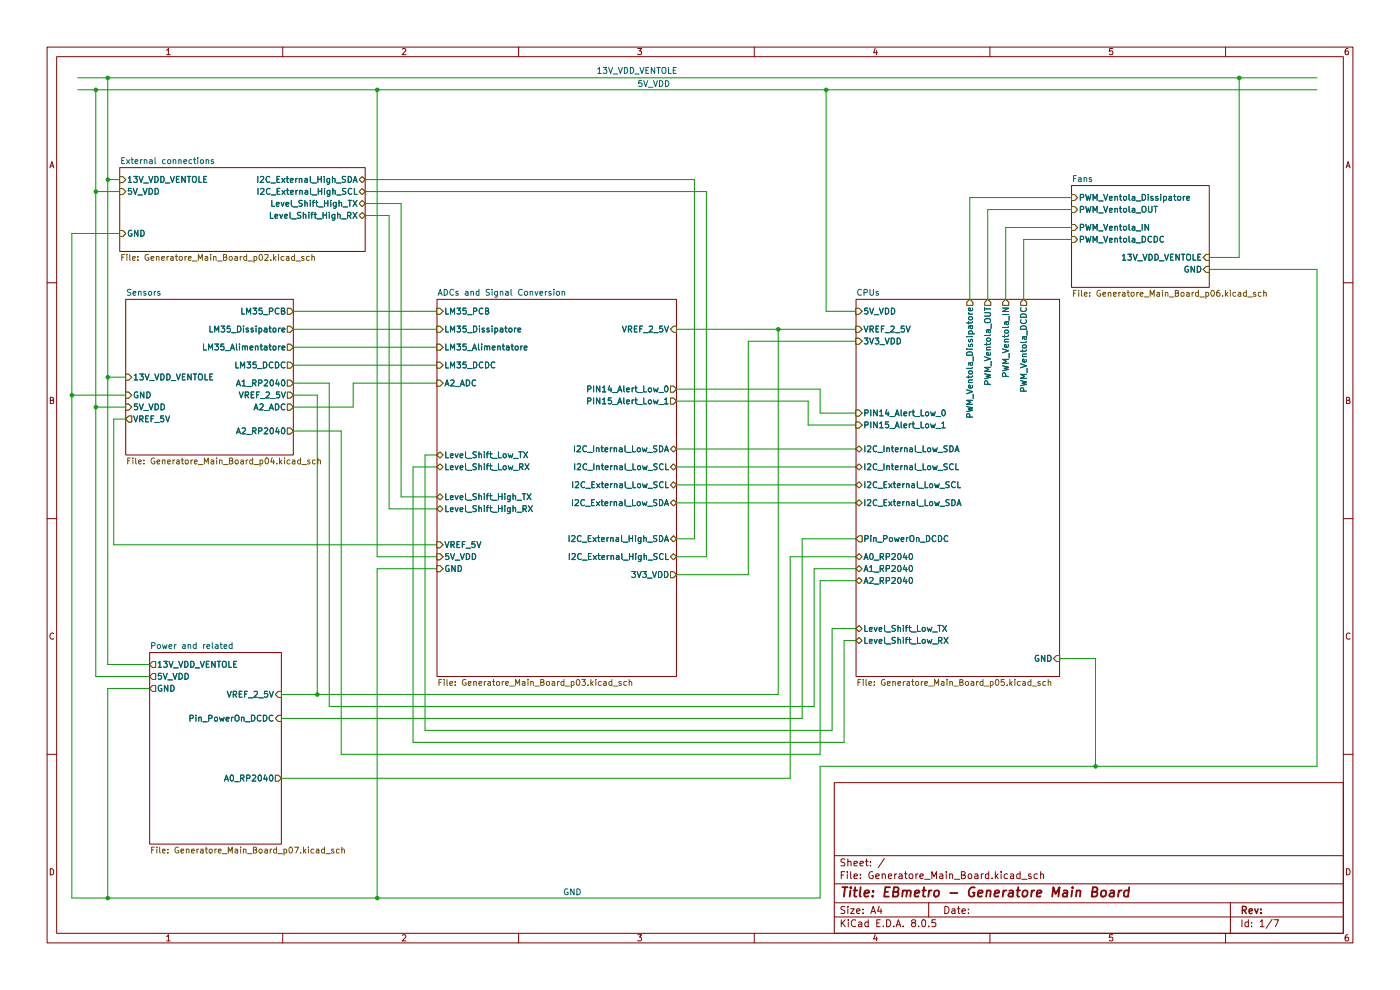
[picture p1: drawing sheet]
(kicad_sch
 (version 20231120)
 (generator "eeschema")
 (generator_version "8.0")
 (paper "A4")
 (title_block
  (title "EBmetro - Generatore Main Board"))
 (lib_symbols)
 (junction
  (at 80.01 190.5)
  (diameter 0)
  (color 0 0 0 0))
 (junction
  (at 20.32 40.64)
  (diameter 0)
  (color 0 0 0 0))
 (junction
  (at 80.01 19.05)
  (diameter 0)
  (color 0 0 0 0))
 (junction
  (at 22.86 16.51)
  (diameter 0)
  (color 0 0 0 0))
 (junction
  (at 20.32 19.05)
  (diameter 0)
  (color 0 0 0 0))
 (junction
  (at 22.86 80.01)
  (diameter 0)
  (color 0 0 0 0))
 (junction
  (at 232.41 162.56)
  (diameter 0)
  (color 0 0 0 0))
 (junction
  (at 22.86 190.5)
  (diameter 0)
  (color 0 0 0 0))
 (junction
  (at 165.1 69.85)
  (diameter 0)
  (color 0 0 0 0))
 (junction
  (at 67.31 147.32)
  (diameter 0)
  (color 0 0 0 0))
 (junction
  (at 20.32 86.36)
  (diameter 0)
  (color 0 0 0 0))
 (junction
  (at 262.89 16.51)
  (diameter 0)
  (color 0 0 0 0))
 (junction
  (at 22.86 38.1)
  (diameter 0)
  (color 0 0 0 0))
 (junction
  (at 15.24 83.82)
  (diameter 0)
  (color 0 0 0 0))
 (junction
  (at 175.26 19.05)
  (diameter 0)
  (color 0 0 0 0))
 (wire
  (pts (xy 143.51 99.06) (xy 181.61 99.06))
  (stroke (width 0) (type default)))
 (wire
  (pts (xy 179.07 157.48) (xy 179.07 135.89))
  (stroke (width 0) (type default)))
 (wire
  (pts (xy 15.24 49.53) (xy 15.24 83.82))
  (stroke (width 0) (type default)))
 (wire
  (pts (xy 158.75 121.92) (xy 143.51 121.92))
  (stroke (width 0) (type default)))
 (wire
  (pts (xy 87.63 99.06) (xy 87.63 157.48))
  (stroke (width 0) (type default)))
 (wire
  (pts (xy 22.86 146.05) (xy 22.86 190.5))
  (stroke (width 0) (type default)))
 (wire
  (pts (xy 80.01 190.5) (xy 173.99 190.5))
  (stroke (width 0) (type default)))
 (wire
  (pts (xy 171.45 90.17) (xy 171.45 85.09))
  (stroke (width 0) (type default)))
 (wire
  (pts (xy 175.26 66.04) (xy 175.26 19.05))
  (stroke (width 0) (type default)))
 (wire
  (pts (xy 62.23 66.04) (xy 92.71 66.04))
  (stroke (width 0) (type default)))
 (wire
  (pts (xy 59.69 147.32) (xy 67.31 147.32))
  (stroke (width 0) (type default)))
 (wire
  (pts (xy 92.71 118.11) (xy 80.01 118.11))
  (stroke (width 0) (type default)))
 (wire
  (pts (xy 256.54 57.15) (xy 279.4 57.15))
  (stroke (width 0) (type default)))
 (wire
  (pts (xy 77.47 40.64) (xy 149.86 40.64))
  (stroke (width 0) (type default)))
 (wire
  (pts (xy 181.61 90.17) (xy 171.45 90.17))
  (stroke (width 0) (type default)))
 (wire
  (pts (xy 90.17 96.52) (xy 92.71 96.52))
  (stroke (width 0) (type default)))
 (wire
  (pts (xy 172.72 120.65) (xy 181.61 120.65))
  (stroke (width 0) (type default)))
 (wire
  (pts (xy 227.33 50.8) (xy 217.17 50.8))
  (stroke (width 0) (type default)))
 (wire
  (pts (xy 67.31 83.82) (xy 67.31 147.32))
  (stroke (width 0) (type default)))
 (wire
  (pts (xy 62.23 69.85) (xy 92.71 69.85))
  (stroke (width 0) (type default)))
 (wire
  (pts (xy 217.17 50.8) (xy 217.17 63.5))
  (stroke (width 0) (type default)))
 (wire
  (pts (xy 167.64 118.11) (xy 181.61 118.11))
  (stroke (width 0) (type default)))
 (wire
  (pts (xy 205.74 63.5) (xy 205.74 41.91))
  (stroke (width 0) (type default)))
 (wire
  (pts (xy 143.51 69.85) (xy 165.1 69.85))
  (stroke (width 0) (type default)))
 (wire
  (pts (xy 20.32 86.36) (xy 20.32 40.64))
  (stroke (width 0) (type default)))
 (wire
  (pts (xy 80.01 19.05) (xy 175.26 19.05))
  (stroke (width 0) (type default)))
 (wire
  (pts (xy 92.71 120.65) (xy 80.01 120.65))
  (stroke (width 0) (type default)))
 (wire
  (pts (xy 262.89 16.51) (xy 279.4 16.51))
  (stroke (width 0) (type default)))
 (wire
  (pts (xy 181.61 114.3) (xy 170.18 114.3))
  (stroke (width 0) (type default)))
 (wire
  (pts (xy 15.24 190.5) (xy 22.86 190.5))
  (stroke (width 0) (type default)))
 (wire
  (pts (xy 15.24 83.82) (xy 15.24 190.5))
  (stroke (width 0) (type default)))
 (wire
  (pts (xy 31.75 140.97) (xy 22.86 140.97))
  (stroke (width 0) (type default)))
 (wire
  (pts (xy 20.32 143.51) (xy 20.32 86.36))
  (stroke (width 0) (type default)))
 (wire
  (pts (xy 62.23 77.47) (xy 92.71 77.47))
  (stroke (width 0) (type default)))
 (wire
  (pts (xy 31.75 146.05) (xy 22.86 146.05))
  (stroke (width 0) (type default)))
 (wire
  (pts (xy 16.51 16.51) (xy 22.86 16.51))
  (stroke (width 0) (type default)))
 (wire
  (pts (xy 158.75 72.39) (xy 158.75 121.92))
  (stroke (width 0) (type default)))
 (wire
  (pts (xy 22.86 80.01) (xy 22.86 38.1))
  (stroke (width 0) (type default)))
 (wire
  (pts (xy 173.99 190.5) (xy 173.99 162.56))
  (stroke (width 0) (type default)))
 (wire
  (pts (xy 26.67 86.36) (xy 20.32 86.36))
  (stroke (width 0) (type default)))
 (wire
  (pts (xy 62.23 73.66) (xy 92.71 73.66))
  (stroke (width 0) (type default)))
 (wire
  (pts (xy 31.75 143.51) (xy 20.32 143.51))
  (stroke (width 0) (type default)))
 (wire
  (pts (xy 80.01 118.11) (xy 80.01 19.05))
  (stroke (width 0) (type default)))
 (wire
  (pts (xy 232.41 162.56) (xy 279.4 162.56))
  (stroke (width 0) (type default)))
 (wire
  (pts (xy 173.99 123.19) (xy 173.99 160.02))
  (stroke (width 0) (type default)))
 (wire
  (pts (xy 181.61 72.39) (xy 158.75 72.39))
  (stroke (width 0) (type default)))
 (wire
  (pts (xy 181.61 66.04) (xy 175.26 66.04))
  (stroke (width 0) (type default)))
 (wire
  (pts (xy 149.86 40.64) (xy 149.86 118.11))
  (stroke (width 0) (type default)))
 (wire
  (pts (xy 24.13 88.9) (xy 26.67 88.9))
  (stroke (width 0) (type default)))
 (wire
  (pts (xy 173.99 162.56) (xy 232.41 162.56))
  (stroke (width 0) (type default)))
 (wire
  (pts (xy 72.39 160.02) (xy 72.39 91.44))
  (stroke (width 0) (type default)))
 (wire
  (pts (xy 25.4 38.1) (xy 22.86 38.1))
  (stroke (width 0) (type default)))
 (wire
  (pts (xy 172.72 149.86) (xy 172.72 120.65))
  (stroke (width 0) (type default)))
 (wire
  (pts (xy 143.51 85.09) (xy 171.45 85.09))
  (stroke (width 0) (type default)))
 (wire
  (pts (xy 92.71 107.95) (xy 82.55 107.95))
  (stroke (width 0) (type default)))
 (wire
  (pts (xy 22.86 38.1) (xy 22.86 16.51))
  (stroke (width 0) (type default)))
 (wire
  (pts (xy 279.4 57.15) (xy 279.4 162.56))
  (stroke (width 0) (type default)))
 (wire
  (pts (xy 173.99 82.55) (xy 143.51 82.55))
  (stroke (width 0) (type default)))
 (wire
  (pts (xy 232.41 139.7) (xy 232.41 162.56))
  (stroke (width 0) (type default)))
 (wire
  (pts (xy 213.36 48.26) (xy 227.33 48.26))
  (stroke (width 0) (type default)))
 (wire
  (pts (xy 92.71 99.06) (xy 87.63 99.06))
  (stroke (width 0) (type default)))
 (wire
  (pts (xy 25.4 49.53) (xy 15.24 49.53))
  (stroke (width 0) (type default)))
 (wire
  (pts (xy 176.53 133.35) (xy 176.53 154.94))
  (stroke (width 0) (type default)))
 (wire
  (pts (xy 143.51 95.25) (xy 181.61 95.25))
  (stroke (width 0) (type default)))
 (wire
  (pts (xy 170.18 152.4) (xy 59.69 152.4))
  (stroke (width 0) (type default)))
 (wire
  (pts (xy 173.99 160.02) (xy 72.39 160.02))
  (stroke (width 0) (type default)))
 (wire
  (pts (xy 165.1 147.32) (xy 165.1 69.85))
  (stroke (width 0) (type default)))
 (wire
  (pts (xy 170.18 114.3) (xy 170.18 152.4))
  (stroke (width 0) (type default)))
 (wire
  (pts (xy 149.86 118.11) (xy 143.51 118.11))
  (stroke (width 0) (type default)))
 (wire
  (pts (xy 176.53 154.94) (xy 90.17 154.94))
  (stroke (width 0) (type default)))
 (wire
  (pts (xy 69.85 149.86) (xy 172.72 149.86))
  (stroke (width 0) (type default)))
 (wire
  (pts (xy 179.07 135.89) (xy 181.61 135.89))
  (stroke (width 0) (type default)))
 (wire
  (pts (xy 67.31 147.32) (xy 165.1 147.32))
  (stroke (width 0) (type default)))
 (wire
  (pts (xy 82.55 45.72) (xy 82.55 107.95))
  (stroke (width 0) (type default)))
 (wire
  (pts (xy 181.61 123.19) (xy 173.99 123.19))
  (stroke (width 0) (type default)))
 (wire
  (pts (xy 224.79 139.7) (xy 232.41 139.7))
  (stroke (width 0) (type default)))
 (wire
  (pts (xy 256.54 54.61) (xy 262.89 54.61))
  (stroke (width 0) (type default)))
 (wire
  (pts (xy 143.51 102.87) (xy 181.61 102.87))
  (stroke (width 0) (type default)))
 (wire
  (pts (xy 20.32 40.64) (xy 20.32 19.05))
  (stroke (width 0) (type default)))
 (wire
  (pts (xy 20.32 19.05) (xy 80.01 19.05))
  (stroke (width 0) (type default)))
 (wire
  (pts (xy 24.13 115.57) (xy 24.13 88.9))
  (stroke (width 0) (type default)))
 (wire
  (pts (xy 80.01 120.65) (xy 80.01 190.5))
  (stroke (width 0) (type default)))
 (wire
  (pts (xy 85.09 43.18) (xy 85.09 105.41))
  (stroke (width 0) (type default)))
 (wire
  (pts (xy 205.74 41.91) (xy 227.33 41.91))
  (stroke (width 0) (type default)))
 (wire
  (pts (xy 62.23 91.44) (xy 72.39 91.44))
  (stroke (width 0) (type default)))
 (wire
  (pts (xy 59.69 165.1) (xy 167.64 165.1))
  (stroke (width 0) (type default)))
 (wire
  (pts (xy 147.32 38.1) (xy 77.47 38.1))
  (stroke (width 0) (type default)))
 (wire
  (pts (xy 74.93 86.36) (xy 74.93 81.28))
  (stroke (width 0) (type default)))
 (wire
  (pts (xy 87.63 157.48) (xy 179.07 157.48))
  (stroke (width 0) (type default)))
 (wire
  (pts (xy 181.61 87.63) (xy 173.99 87.63))
  (stroke (width 0) (type default)))
 (wire
  (pts (xy 16.51 19.05) (xy 20.32 19.05))
  (stroke (width 0) (type default)))
 (wire
  (pts (xy 85.09 105.41) (xy 92.71 105.41))
  (stroke (width 0) (type default)))
 (wire
  (pts (xy 77.47 45.72) (xy 82.55 45.72))
  (stroke (width 0) (type default)))
 (wire
  (pts (xy 143.51 114.3) (xy 147.32 114.3))
  (stroke (width 0) (type default)))
 (wire
  (pts (xy 15.24 83.82) (xy 26.67 83.82))
  (stroke (width 0) (type default)))
 (wire
  (pts (xy 167.64 165.1) (xy 167.64 118.11))
  (stroke (width 0) (type default)))
 (wire
  (pts (xy 74.93 81.28) (xy 92.71 81.28))
  (stroke (width 0) (type default)))
 (wire
  (pts (xy 213.36 63.5) (xy 213.36 48.26))
  (stroke (width 0) (type default)))
 (wire
  (pts (xy 165.1 69.85) (xy 181.61 69.85))
  (stroke (width 0) (type default)))
 (wire
  (pts (xy 62.23 86.36) (xy 74.93 86.36))
  (stroke (width 0) (type default)))
 (wire
  (pts (xy 77.47 43.18) (xy 85.09 43.18))
  (stroke (width 0) (type default)))
 (wire
  (pts (xy 209.55 44.45) (xy 227.33 44.45))
  (stroke (width 0) (type default)))
 (wire
  (pts (xy 22.86 16.51) (xy 262.89 16.51))
  (stroke (width 0) (type default)))
 (wire
  (pts (xy 175.26 19.05) (xy 279.4 19.05))
  (stroke (width 0) (type default)))
 (wire
  (pts (xy 147.32 114.3) (xy 147.32 38.1))
  (stroke (width 0) (type default)))
 (wire
  (pts (xy 262.89 54.61) (xy 262.89 16.51))
  (stroke (width 0) (type default)))
 (wire
  (pts (xy 25.4 40.64) (xy 20.32 40.64))
  (stroke (width 0) (type default)))
 (wire
  (pts (xy 173.99 87.63) (xy 173.99 82.55))
  (stroke (width 0) (type default)))
 (wire
  (pts (xy 90.17 154.94) (xy 90.17 96.52))
  (stroke (width 0) (type default)))
 (wire
  (pts (xy 62.23 83.82) (xy 67.31 83.82))
  (stroke (width 0) (type default)))
 (wire
  (pts (xy 143.51 106.68) (xy 181.61 106.68))
  (stroke (width 0) (type default)))
 (wire
  (pts (xy 92.71 115.57) (xy 24.13 115.57))
  (stroke (width 0) (type default)))
 (wire
  (pts (xy 26.67 80.01) (xy 22.86 80.01))
  (stroke (width 0) (type default)))
 (wire
  (pts (xy 22.86 190.5) (xy 80.01 190.5))
  (stroke (width 0) (type default)))
 (wire
  (pts (xy 62.23 81.28) (xy 69.85 81.28))
  (stroke (width 0) (type default)))
 (wire
  (pts (xy 209.55 63.5) (xy 209.55 44.45))
  (stroke (width 0) (type default)))
 (wire
  (pts (xy 69.85 81.28) (xy 69.85 149.86))
  (stroke (width 0) (type default)))
 (wire
  (pts (xy 22.86 140.97) (xy 22.86 80.01))
  (stroke (width 0) (type default)))
 (wire
  (pts (xy 181.61 133.35) (xy 176.53 133.35))
  (stroke (width 0) (type default)))
 (text "13V_VDD_VENTOLE"
  (exclude_from_sim no)
  (at 135.128 15.24 0)
  (effects (font (size 1.27 1.27))))
 (text "GND"
  (exclude_from_sim no)
  (at 121.412 189.484 0)
  (effects (font (size 1.27 1.27))))
 (text "5V_VDD"
  (exclude_from_sim no)
  (at 138.684 18.034 0)
  (effects (font (size 1.27 1.27))))
 (sheet
  (at 26.67 63.5)
  (size 35.56 33.02)
  (fields_autoplaced yes)
  (stroke (width 0.1524) (type solid))
  (fill (color 0 0 0 0.0000))
  (property "Sheetname" "Sensors" (at 26.67 62.7884 0) (effects (font (size 1.27 1.27)) (justify left bottom)))
  (property "Sheetfile" "Generatore_Main_Board_p04.kicad_sch" (at 26.67 97.1046 0) (effects (font (size 1.27 1.27)) (justify left top)))
  (pin "LM35_PCB" output (at 62.23 66.04 0) (effects (font (size 1.27 1.27)) (justify right)))
  (pin "LM35_Dissipatore" output (at 62.23 69.85 0) (effects (font (size 1.27 1.27)) (justify right)))
  (pin "LM35_Alimentatore" output (at 62.23 73.66 0) (effects (font (size 1.27 1.27)) (justify right)))
  (pin "LM35_DCDC" output (at 62.23 77.47 0) (effects (font (size 1.27 1.27)) (justify right)))
  (pin "A1_RP2040" output (at 62.23 81.28 0) (effects (font (size 1.27 1.27)) (justify right)))
  (pin "VREF_2_5V" output (at 62.23 83.82 0) (effects (font (size 1.27 1.27)) (justify right)))
  (pin "A2_ADC" output (at 62.23 86.36 0) (effects (font (size 1.27 1.27)) (justify right)))
  (pin "A2_RP2040" output (at 62.23 91.44 0) (effects (font (size 1.27 1.27)) (justify right)))
  (pin "VREF_5V" output (at 26.67 88.9 180) (effects (font (size 1.27 1.27)) (justify left)))
  (pin "5V_VDD" input (at 26.67 86.36 180) (effects (font (size 1.27 1.27)) (justify left)))
  (pin "GND" input (at 26.67 83.82 180) (effects (font (size 1.27 1.27)) (justify left)))
  (pin "13V_VDD_VENTOLE" input (at 26.67 80.01 180) (effects (font (size 1.27 1.27)) (justify left))))
 (sheet
  (at 31.75 138.43)
  (size 27.94 40.64)
  (fields_autoplaced yes)
  (stroke (width 0.1524) (type solid))
  (fill (color 0 0 0 0.0000))
  (property "Sheetname" "Power and related" (at 31.75 137.7184 0) (effects (font (size 1.27 1.27)) (justify left bottom)))
  (property "Sheetfile" "Generatore_Main_Board_p07.kicad_sch" (at 31.75 179.6546 0) (effects (font (size 1.27 1.27)) (justify left top)))
  (pin "Pin_PowerOn_DCDC" input (at 59.69 152.4 0) (effects (font (size 1.27 1.27)) (justify right)))
  (pin "VREF_2_5V" input (at 59.69 147.32 0) (effects (font (size 1.27 1.27)) (justify right)))
  (pin "A0_RP2040" output (at 59.69 165.1 0) (effects (font (size 1.27 1.27)) (justify right)))
  (pin "13V_VDD_VENTOLE" output (at 31.75 140.97 180) (effects (font (size 1.27 1.27)) (justify left)))
  (pin "5V_VDD" output (at 31.75 143.51 180) (effects (font (size 1.27 1.27)) (justify left)))
  (pin "GND" output (at 31.75 146.05 180) (effects (font (size 1.27 1.27)) (justify left))))
 (sheet
  (at 227.33 39.37)
  (size 29.21 21.59)
  (fields_autoplaced yes)
  (stroke (width 0.1524) (type solid))
  (fill (color 0 0 0 0.0000))
  (property "Sheetname" "Fans" (at 227.33 38.6584 0) (effects (font (size 1.27 1.27)) (justify left bottom)))
  (property "Sheetfile" "Generatore_Main_Board_p06.kicad_sch" (at 227.33 61.5446 0) (effects (font (size 1.27 1.27)) (justify left top)))
  (pin "PWM_Ventola_Dissipatore" input (at 227.33 41.91 180) (effects (font (size 1.27 1.27)) (justify left)))
  (pin "PWM_Ventola_OUT" input (at 227.33 44.45 180) (effects (font (size 1.27 1.27)) (justify left)))
  (pin "PWM_Ventola_IN" input (at 227.33 48.26 180) (effects (font (size 1.27 1.27)) (justify left)))
  (pin "PWM_Ventola_DCDC" input (at 227.33 50.8 180) (effects (font (size 1.27 1.27)) (justify left)))
  (pin "13V_VDD_VENTOLE" input (at 256.54 54.61 0) (effects (font (size 1.27 1.27)) (justify right)))
  (pin "GND" input (at 256.54 57.15 0) (effects (font (size 1.27 1.27)) (justify right))))
 (sheet
  (at 181.61 63.5)
  (size 43.18 80.01)
  (fields_autoplaced yes)
  (stroke (width 0.1524) (type solid))
  (fill (color 0 0 0 0.0000))
  (property "Sheetname" "CPUs" (at 181.61 62.7884 0) (effects (font (size 1.27 1.27)) (justify left bottom)))
  (property "Sheetfile" "Generatore_Main_Board_p05.kicad_sch" (at 181.61 144.0946 0) (effects (font (size 1.27 1.27)) (justify left top)))
  (pin "A0_RP2040" bidirectional (at 181.61 118.11 180) (effects (font (size 1.27 1.27)) (justify left)))
  (pin "I2C_Internal_Low_SDA" bidirectional (at 181.61 95.25 180) (effects (font (size 1.27 1.27)) (justify left)))
  (pin "I2C_External_Low_SCL" bidirectional (at 181.61 102.87 180) (effects (font (size 1.27 1.27)) (justify left)))
  (pin "PWM_Ventola_Dissipatore" output (at 205.74 63.5 90) (effects (font (size 1.27 1.27)) (justify right)))
  (pin "PWM_Ventola_IN" output (at 213.36 63.5 90) (effects (font (size 1.27 1.27)) (justify right)))
  (pin "I2C_External_Low_SDA" bidirectional (at 181.61 106.68 180) (effects (font (size 1.27 1.27)) (justify left)))
  (pin "I2C_Internal_Low_SCL" bidirectional (at 181.61 99.06 180) (effects (font (size 1.27 1.27)) (justify left)))
  (pin "PWM_Ventola_OUT" output (at 209.55 63.5 90) (effects (font (size 1.27 1.27)) (justify right)))
  (pin "PWM_Ventola_DCDC" output (at 217.17 63.5 90) (effects (font (size 1.27 1.27)) (justify right)))
  (pin "Pin_PowerOn_DCDC" output (at 181.61 114.3 180) (effects (font (size 1.27 1.27)) (justify left)))
  (pin "VREF_2_5V" input (at 181.61 69.85 180) (effects (font (size 1.27 1.27)) (justify left)))
  (pin "A1_RP2040" bidirectional (at 181.61 120.65 180) (effects (font (size 1.27 1.27)) (justify left)))
  (pin "A2_RP2040" bidirectional (at 181.61 123.19 180) (effects (font (size 1.27 1.27)) (justify left)))
  (pin "Level_Shift_Low_RX" bidirectional (at 181.61 135.89 180) (effects (font (size 1.27 1.27)) (justify left)))
  (pin "Level_Shift_Low_TX" bidirectional (at 181.61 133.35 180) (effects (font (size 1.27 1.27)) (justify left)))
  (pin "PIN15_Alert_Low_1" input (at 181.61 90.17 180) (effects (font (size 1.27 1.27)) (justify left)))
  (pin "PIN14_Alert_Low_0" input (at 181.61 87.63 180) (effects (font (size 1.27 1.27)) (justify left)))
  (pin "5V_VDD" input (at 181.61 66.04 180) (effects (font (size 1.27 1.27)) (justify left)))
  (pin "3V3_VDD" input (at 181.61 72.39 180) (effects (font (size 1.27 1.27)) (justify left)))
  (pin "GND" input (at 224.79 139.7 0) (effects (font (size 1.27 1.27)) (justify right))))
 (sheet
  (at 25.4 35.56)
  (size 52.07 17.78)
  (fields_autoplaced yes)
  (stroke (width 0.1524) (type solid))
  (fill (color 0 0 0 0.0000))
  (property "Sheetname" "External connections" (at 25.4 34.8484 0) (effects (font (size 1.27 1.27)) (justify left bottom)))
  (property "Sheetfile" "Generatore_Main_Board_p02.kicad_sch" (at 25.4 53.9246 0) (effects (font (size 1.27 1.27)) (justify left top)))
  (pin "Level_Shift_High_RX" bidirectional (at 77.47 45.72 0) (effects (font (size 1.27 1.27)) (justify right)))
  (pin "Level_Shift_High_TX" bidirectional (at 77.47 43.18 0) (effects (font (size 1.27 1.27)) (justify right)))
  (pin "I2C_External_High_SCL" bidirectional (at 77.47 40.64 0) (effects (font (size 1.27 1.27)) (justify right)))
  (pin "I2C_External_High_SDA" bidirectional (at 77.47 38.1 0) (effects (font (size 1.27 1.27)) (justify right)))
  (pin "13V_VDD_VENTOLE" input (at 25.4 38.1 180) (effects (font (size 1.27 1.27)) (justify left)))
  (pin "GND" input (at 25.4 49.53 180) (effects (font (size 1.27 1.27)) (justify left)))
  (pin "5V_VDD" input (at 25.4 40.64 180) (effects (font (size 1.27 1.27)) (justify left))))
 (sheet
  (at 92.71 63.5)
  (size 50.8 80.01)
  (fields_autoplaced yes)
  (stroke (width 0.1524) (type solid))
  (fill (color 0 0 0 0.0000))
  (property "Sheetname" "ADCs and Signal Conversion" (at 92.71 62.7884 0) (effects (font (size 1.27 1.27)) (justify left bottom)))
  (property "Sheetfile" "Generatore_Main_Board_p03.kicad_sch" (at 92.71 144.0946 0) (effects (font (size 1.27 1.27)) (justify left top)))
  (pin "LM35_PCB" input (at 92.71 66.04 180) (effects (font (size 1.27 1.27)) (justify left)))
  (pin "LM35_DCDC" input (at 92.71 77.47 180) (effects (font (size 1.27 1.27)) (justify left)))
  (pin "LM35_Dissipatore" input (at 92.71 69.85 180) (effects (font (size 1.27 1.27)) (justify left)))
  (pin "LM35_Alimentatore" input (at 92.71 73.66 180) (effects (font (size 1.27 1.27)) (justify left)))
  (pin "VREF_2_5V" input (at 143.51 69.85 0) (effects (font (size 1.27 1.27)) (justify right)))
  (pin "A2_ADC" input (at 92.71 81.28 180) (effects (font (size 1.27 1.27)) (justify left)))
  (pin "I2C_External_Low_SDA" bidirectional (at 143.51 106.68 0) (effects (font (size 1.27 1.27)) (justify right)))
  (pin "Level_Shift_Low_TX" bidirectional (at 92.71 96.52 180) (effects (font (size 1.27 1.27)) (justify left)))
  (pin "Level_Shift_Low_RX" bidirectional (at 92.71 99.06 180) (effects (font (size 1.27 1.27)) (justify left)))
  (pin "I2C_External_Low_SCL" bidirectional (at 143.51 102.87 0) (effects (font (size 1.27 1.27)) (justify right)))
  (pin "I2C_Internal_Low_SDA" bidirectional (at 143.51 95.25 0) (effects (font (size 1.27 1.27)) (justify right)))
  (pin "I2C_Internal_Low_SCL" bidirectional (at 143.51 99.06 0) (effects (font (size 1.27 1.27)) (justify right)))
  (pin "Level_Shift_High_RX" bidirectional (at 92.71 107.95 180) (effects (font (size 1.27 1.27)) (justify left)))
  (pin "I2C_External_High_SDA" bidirectional (at 143.51 114.3 0) (effects (font (size 1.27 1.27)) (justify right)))
  (pin "Level_Shift_High_TX" bidirectional (at 92.71 105.41 180) (effects (font (size 1.27 1.27)) (justify left)))
  (pin "I2C_External_High_SCL" bidirectional (at 143.51 118.11 0) (effects (font (size 1.27 1.27)) (justify right)))
  (pin "PIN15_Alert_Low_1" output (at 143.51 85.09 0) (effects (font (size 1.27 1.27)) (justify right)))
  (pin "PIN14_Alert_Low_0" output (at 143.51 82.55 0) (effects (font (size 1.27 1.27)) (justify right)))
  (pin "VREF_5V" input (at 92.71 115.57 180) (effects (font (size 1.27 1.27)) (justify left)))
  (pin "5V_VDD" input (at 92.71 118.11 180) (effects (font (size 1.27 1.27)) (justify left)))
  (pin "GND" input (at 92.71 120.65 180) (effects (font (size 1.27 1.27)) (justify left)))
  (pin "3V3_VDD" output (at 143.51 121.92 0) (effects (font (size 1.27 1.27)) (justify right))))
 (sheet_instances
  (path ""
   (page "1"))))
